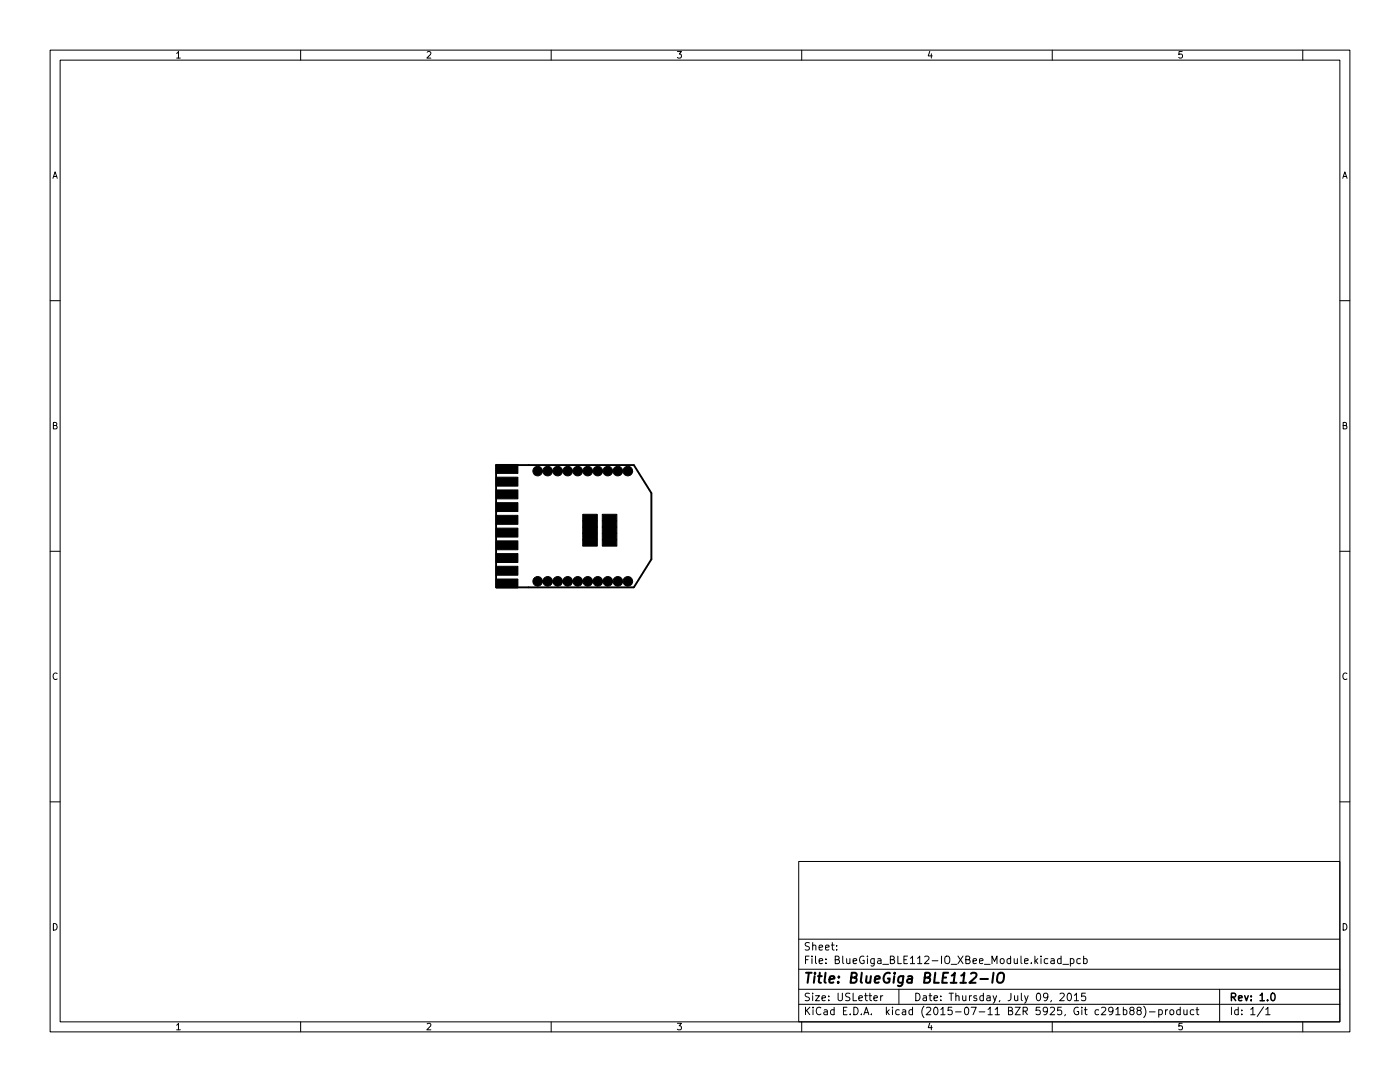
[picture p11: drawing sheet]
<svg xmlns="http://www.w3.org/2000/svg" width="279mm" height="216mm" viewBox="0 0 279 216" stroke-linecap="round" stroke-linejoin="round" font-family="sans-serif">
<g fill="none" stroke="#000" stroke-width=".2">
<path d="M10 10h259.4v195.9h-259.4zM12 12h255.4v191.9h-255.4zM60 10v2M110 10v2M160 10v2M210 10v2M260 10v2M10 60h2M267.4 60h2M10 110h2M267.4 110h2M10 160h2"/>
<path d="M267.4 160h2M159.4 171.9h108v32h-108zM159.4 197.4h108M159.4 193.4h108M159.4 187.4h108M167 189.4v.2M167 188.7v.1M174.4 199.2l.7-.2-.1-.3h-.4l-.2 .2 .1 .7h.5M175.8 198.7v1M176.2 198.7l-.4 .3M179.4 197.4v3M209.8 191.4h.5l.1 .9"/>
<path d="M210.4 191.6l-.5 .1-.2 .2 .2 .4 .5-.1M211.5 198.3l.6-.1 .3 .4-.9 1.1h.9M211.8 191.4l-.5-.1-.3 .3 .2 .6h.6M211.8 190.8v1.5M212.1 192.4h1.2M213.2 198.2h.1a.8 .8 0 0 1 .5 .7 .8 .8 0 0 1-.5 .8 1 1 0 0 1-.1-1.5zM213.6 191.4l.4-.1 .3 .3-.1 .6h-.6M213.6 191.3v1.5M214.4 198.6l.4-.4v1.5M214.4 199.7h.9M215.6 191.4l-.4-.1-.3 .3 .1 .6h.6M216.3 191.4l.4-.1 .3 .3-.2 .6h-.5"/>
<path d="M216.3 190.8v1.5M216.6 198.2h-.7l-.1 .7 .2-.2 .5 .1 .2 .2-.1 .5-.2 .2-.6-.2M243.4 197.4v6.5M60 203.9v2M110 203.9v2M159.4 200.4h108M160 203.9v2M210 203.9v2M222.7 201.4l.4-.4v1.5M222.7 202.5h.8M224.2 201.5h.4l.3 .3-.1 .6h-.6M224.2 201v1.5"/>
<path d="M225.8 201.6l-.3-.3v-.2l.3-.1h.4l.1 .3v.2l-.7 .2-.1 .2v.4l.3 .2 .4-.1 .1-.2v-.4l-.3-.2M227.2 201.6l-.3-.3 .1-.2 .2-.1h.4l.2 .3-.1 .2-.7 .2-.1 .2 .1 .4 .2 .2h.3l.3-.3v-.3l-.3-.3M228.3 200.8a1.72 1.72 0 0 1 0 2.2M229.4 201.9h1.1M231.3 201.5h.4l.3 .3-.2 .6h-.5M231.3 201.5v1.5M232.6 201.5v1M233 201.5l-.4 .3M233.6 201.5h.4l.3 .3v.4l-.3 .3-.4-.1-.1-.2zM235.5 201.5h-.4l-.3 .3 .2 .6h.5M235.5 201v1.5M236.3 201.5v.9l.4 .1 .2-.2"/>
<path d="M236.9 201.5v1M238.3 201.5h-.5l-.3 .3 .2 .6h.6M238.7 201.5h.6M238.9 201v1.3l.4 .2M252.2 200.9l-1.3 1.9M252.6 201.4l.4-.4v1.5M252.6 202.5h.9M260 203.9v2"/>
</g>
<path d="M253.8 198.2h.2a.8 .8 0 0 1 .5 .7 .8 .8 0 0 1-.5 .8 1 1 0 0 1-.2-1.5z" fill="none" stroke="#000" stroke-width=".3"/>
<path d="M195.7 195.3h1.5M198.3 194.1l-.3 2M199.2 194.4a.69 .69 0 0 1 1.1 0 1.47 1.47 0 0 1-.6 1.7l-.5-.1a1.5 1.5 0 0 1 0-1.6z" fill="none" stroke="#000" stroke-width=".4"/>
<path d="M99 92.8h27.5l3.5 5.6v13.2l-3.5 5.6h-27.5z" fill="none" stroke="#000" stroke-width=".38"/>
<g fill="#000" stroke="#000" stroke-width=".2">
<path d="M99 97.8h4.4v1.7h-4.4zM99 95.2h4.4v1.8h-4.4zM99 92.7h4.4v1.8h-4.4zM99 115.5h4.4v1.8h-4.4zM99 113h4.4v1.8h-4.4zM99 110.5h4.4v1.7h-4.4zM99 107.9h4.4v1.8h-4.4zM99 105.4h4.4v1.8h-4.4zM99 102.8h4.4v1.8h-4.4zM99 100.3h4.4v1.8h-4.4zM116.3 107.7h2.9v1.3h-2.9zM116.3 106.4h2.9v1.3h-2.9z"/>
<path d="M116.3 105.2h2.9v1.2h-2.9zM116.3 103.9h2.9v1.3h-2.9zM116.3 102.6h2.9v1.3h-2.9zM120.2 107.7h2.9v1.3h-2.9zM120.2 106.4h2.9v1.3h-2.9zM120.2 105.2h2.9v1.2h-2.9zM120.2 103.9h2.9v1.3h-2.9zM120.2 102.6h2.9v1.3h-2.9z"/>
<circle cx="107.3" cy="94" r=".95"/>
<circle cx="109.3" cy="94" r=".95"/>
<circle cx="111.3" cy="94" r=".95"/>
<circle cx="113.3" cy="94" r=".95"/>
<circle cx="115.3" cy="94" r=".95"/>
<circle cx="117.3" cy="94" r=".95"/>
<circle cx="119.3" cy="94" r=".95"/>
<circle cx="121.3" cy="94" r=".95"/>
<circle cx="123.3" cy="94" r=".95"/>
<circle cx="125.3" cy="94" r=".95"/>
<circle cx="107.3" cy="116" r=".95"/>
<circle cx="109.3" cy="116" r=".95"/>
<circle cx="111.3" cy="116" r=".95"/>
<circle cx="113.3" cy="116" r=".95"/>
<circle cx="115.3" cy="116" r=".95"/>
<circle cx="117.3" cy="116" r=".95"/>
<circle cx="119.3" cy="116" r=".95"/>
<circle cx="121.3" cy="116" r=".95"/>
<circle cx="123.3" cy="116" r=".95"/>
<circle cx="125.3" cy="116" r=".95"/>
</g>
<text font-size="2.8" x="160.4" y="196.2">Title: BlueGiga BLE112-IO</text>
<g font-size="2.1">
<text x="160.4" y="189.7">Sheet:</text>
<text x="160.4" y="192.4">File: BlueGiga_BLE112-IO_XBee_Module.kicad_pcb</text>
<text x="160.4" y="202.5">KiCad E.D.A. kicad (2015-07-11 BZR 5925, Git c291b88)-product</text>
<text x="160.4" y="199.7">Size: USLetter</text>
<text x="182.4" y="199.7">Date: Thursday, July 09, 2015</text>
<text x="245.4" y="199.7">Rev: 1.0</text>
<text x="245.4" y="202.5">Id: 1/1</text>
</g>
<g font-size="1.8">
<text x="35" y="11.6">1</text>
<text x="85" y="11.6">2</text>
<text x="135" y="11.6">3</text>
<text x="185" y="11.6">4</text>
<text x="235" y="11.6">5</text>
<text x="10.3" y="35.6">A</text>
<text x="267.7" y="35.6">A</text>
<text x="10.3" y="85.7">B</text>
<text x="267.7" y="85.7">B</text>
<text x="10.3" y="135.6">C</text>
<text x="267.7" y="135.6">C</text>
<text x="10.3" y="185.7">D</text>
<text x="267.7" y="185.7">D</text>
<text x="35" y="205.6">1</text>
<text x="85" y="205.6">2</text>
<text x="135" y="205.6">3</text>
<text x="185" y="205.6">4</text>
<text x="235" y="205.6">5</text>
</g>
</svg>
